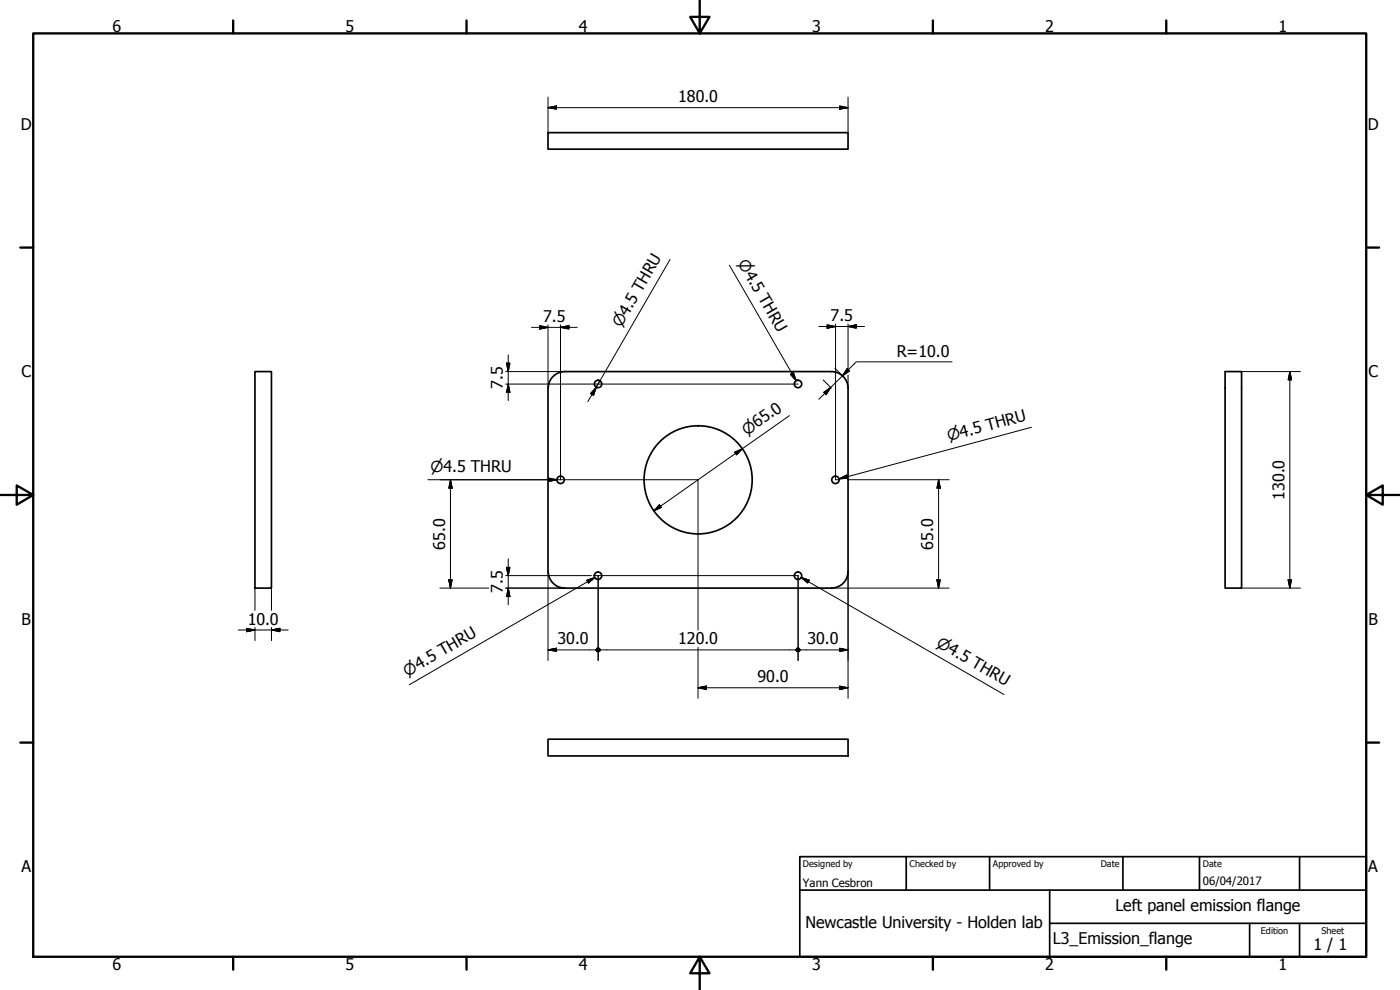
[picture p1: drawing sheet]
<svg xmlns="http://www.w3.org/2000/svg" width="420mm" height="297mm" viewBox="0 0 420 297" stroke-linecap="round" stroke-linejoin="round" font-family="sans-serif">
<!-- layer: Visible (ISO) -->
<g fill="none" stroke="#000" stroke-width=".51">
<path d="M164.5 39.8h90v5h-90zM76.5 111.5h5v65h-5zM164.5 116.4v55M249.5 111.5h-80a5 5 0 0 0-5 5M249.5 111.5a5 5 0 0 1 5 5v54.9a5 5 0 0 1-5 5.1M367.7 111.5h4.9v65h-4.9zM164.5 171.5a5 5 0 0 0 5 5h80M164.5 221.8h90v5h-90z"/>
<circle cx="179.5" cy="115.2" r="1.11"/>
<circle cx="239.5" cy="115.2" r="1.11"/>
<circle cx="168.2" cy="144" r="1.11"/>
<circle cx="209.5" cy="144" r="16.2"/>
<circle cx="250.7" cy="144" r="1.11"/>
<circle cx="179.5" cy="172.7" r="1.11"/>
<circle cx="239.5" cy="172.7" r="1.11"/>
</g>
<!-- layer: Border (ISO) -->
<g fill="none" stroke="#000" stroke-width=".7">
<path d="M10 10h400v277.1h-400zM70 6.1v3.9M140 6.1v3.9M210 0v10l-2.9-4.9h5.8l-2.9 4.9M280 6.1v3.9M350 6.1v3.9M6.1 74.3h3.9M410 74.3h3.9M0 148.5h10l-5-2.8v5.7l5-2.9M410 148.5l5 2.9v-5.7l-5 2.8h10M6.1 222.8h3.9M410 222.8h3.9"/>
<path d="M70 287.1v3.8M140 287.1v3.8M210 287.1l2.9 4.9h-5.8l2.9-4.9v9.9M280 287.1v3.8M350 287.1v3.8"/>
</g>
<!-- layer: Title (ISO) -->
<path d="M240 257h170v30.1h-170zM272 257v10.1M297 257v10.1M337 257v10.1M360 257v10.1M390 257v10.1M240 267.1h170M315 277h95M315 267.1v20M375 277v10.1M390 277v10.1" fill="none" stroke="#000" stroke-width=".51"/>
<!-- layer: Dimension (ISO) -->
<g fill="none" stroke="#000" stroke-width=".3">
<path d="M164.5 32.3l2.5-.5v1zM164.5 32.3h90M164.5 29.1v10.7M252 31.8l2.5 .5-2.5 .5zM254.5 29.1v10.7M159.5 98.2h13.7M162 97.7l2.5 .5-2.5 .5zM164.5 97.5v18.9M168.2 98.2l2.6-.5v1zM168.2 97.5v46.4M245.7 98h13.8M248.2 97.5l2.6 .5-2.6 .5z"/>
<path d="M250.8 97.2v46.7h1.2M254.5 98l2.5-.5v1zM254.5 97.2v13.8M151.8 111.5h17.7M151.8 115.2h87.7M152 109h1l-.5 2.5zM152.5 115.2l.5 2.5h-1zM152.5 106.5v13.7M247.1 114l2.4 2.4M247.2 117.7l2.1-1.4-1.4 2.1zM250.6 110.5l2.4 2.5M254.3 110.6l.7 .7-2.1 1.5z"/>
<path d="M254.5 112.5v3.9M285.8 108.6h-28.8l-11.3 11.2M372.6 111.5h17.7M387.1 111.5l.5 2.5h-1zM387.1 111.5v65M220.5 135.7l2.3-1.1-1.8 1.8zM236.9 124.7l-40.7 28.6M132 143.9h32.7M135.2 143.9l.5 2.6h-1zM135.2 143.9v32.6M167 143.9h42.5v45.1M197.9 151.4l.6 .9-2.3 1z"/>
<path d="M254.4 143.9h30.5M281.7 143.9l.5 2.6h-1zM281.7 143.9v32.6M76.5 176.5v6.6M81.5 176.5v6.6M132 176.5h14.7M134.7 174h1l-.5 2.5zM151.8 176.5h17.7M151.8 172.7h25.7M152 170.2h1l-.5 2.5zM152.5 176.5l.5 2.5h-1zM152.5 167.7v13.8"/>
<path d="M164.5 171.4v26.8M178.1 172.7h61.4v25.5M179.5 172.7v25.5M249.5 176.5h35.4M254.5 171.4v38.1M281.2 174h1l-.5 2.5zM372.6 176.5h17.7M386.6 174h1l-.5 2.5zM71.5 189h15M74 188.5l2.5 .5-2.5 .5zM76.5 188.3v3.9M81.5 189l2.5-.5v1z"/>
<path d="M81.5 188.3v3.9M164.5 195l2.5-.5v.9zM164.5 195h14.4M180.1 195h58.8M209.5 194.2v15.3M240.1 195h14.4M252 194.5l2.5 .5-2.5 .4zM209.5 206.4l2.5-.5v1zM209.5 206.4h45M252 205.9l2.5 .5-2.5 .5z"/>
</g>
<g fill="#000" stroke="#000" stroke-width=".3">
<path d="M164.5 32.3l2.5-.5zM164.5 32.3l2.5-.5v1zM252 32.8l2.5-.5zM252 31.8l2.5 .5-2.5 .5zM162 98.7l2.5-.5zM162 97.7l2.5 .5-2.5 .5zM168.2 98.2l2.6-.5zM168.2 98.2l2.6-.5v1zM248.2 98.5l2.6-.5zM248.2 97.5l2.6 .5-2.6 .5zM254.5 98l2.5-.5zM254.5 98l2.5-.5v1z"/>
<path d="M152 109l.5 2.5zM152 109h1l-.5 2.5zM152.5 115.2l.5 2.5zM152.5 115.2l.5 2.5h-1zM249.3 116.3l-1.4 2.1zM247.2 117.7l2.1-1.4-1.4 2.1zM254.3 110.6l-1.4 2.2zM254.3 110.6l.7 .7-2.1 1.5zM387.1 111.5l.5 2.5zM387.1 111.5l.5 2.5h-1zM222.8 134.6l-1.8 1.8zM220.5 135.7l2.3-1.1-1.8 1.8z"/>
<path d="M135.2 143.9l.5 2.6zM135.2 143.9l.5 2.6h-1zM197.9 151.4l-1.7 1.9zM197.9 151.4l.6 .9-2.3 1zM281.7 143.9l.5 2.6zM281.7 143.9l.5 2.6h-1zM134.7 174l.5 2.5zM134.7 174h1l-.5 2.5zM152 170.2l.5 2.5zM152 170.2h1l-.5 2.5zM152.5 176.5l.5 2.5zM152.5 176.5l.5 2.5h-1z"/>
<path d="M281.2 174l.5 2.5zM281.2 174h1l-.5 2.5zM386.6 174l.5 2.5zM386.6 174h1l-.5 2.5zM74 189.5l2.5-.5zM74 188.5l2.5 .5-2.5 .5zM81.5 189l2.5-.5zM81.5 189l2.5-.5v1zM164.5 195l2.5-.5zM164.5 195l2.5-.5v.9zM178.9 195l.6 .6-.4-.2zM178.9 195l1.1 .4-.5 .2z"/>
<path d="M178.9 195h1.2l-.1 .4zM178.9 195l1.1-.5 .1 .5zM179.5 194.4l.5 .1-1.1 .5zM179.1 194.5l.4-.1-.6 .6zM179.1 194.5l-.2 .5zM179.5 194.4l.5 .1 .1 .5zM179.1 194.5l.4-.1 .6 .6zM179.1 194.5l1 .5h-1.2zM178.9 195h1.2l-1 .4zM179.1 195.4l1-.4-.6 .6zM179.5 195.6l.6-.6-.1 .4zM180.1 195l-.1 .4z"/>
<path d="M238.9 195l.6 .6-.4-.2zM238.9 195l1 .4-.4 .2zM238.9 195h1.2l-.2 .4zM238.9 195l1-.5 .2 .5zM238.9 195l.6-.6 .4 .1zM239.1 194.5l.4-.1-.6 .6zM239.1 194.5l-.2 .5zM239.5 194.4l.4 .1 .2 .5zM239.1 194.5l.4-.1 .6 .6zM239.1 194.5l1 .5h-1.2zM238.9 195h1.2l-1 .4zM239.1 195.4l1-.4-.6 .6z"/>
<path d="M239.5 195.6l.6-.6-.2 .4zM240.1 195l-.2 .4zM252 195.4l2.5-.4zM252 194.5l2.5 .5-2.5 .4zM209.5 206.4l2.5-.5zM209.5 206.4l2.5-.5v1zM252 206.9l2.5-.5zM252 205.9l2.5 .5-2.5 .5z"/>
</g>
<!-- layer: Symbol (ISO) -->
<g fill="none" stroke="#000" stroke-width=".3">
<path d="M201.1 77.8l-22.2 38.4M218.9 79.6l20.1 34.6M178.9 116.2l-.8 2.4-.9-.5zM178.9 116.2l-2.5 4.3M180 114.2l-1.1 2M237.2 112.3l.9-.5 .9 2.4zM309.6 128.2l-57.8 15.5M128.4 143.9h38.7M164.6 143.4l2.5 .5-2.5 .5zM251.8 143.7l2.3-1.2 .3 1zM176.1 174.1l2.4-.8-1.9 1.6zM178.5 173.3l-55.7 32.2"/>
<path d="M240.5 173.3l2.4 .8-.5 .8zM240.5 173.3l60.8 35.1"/>
</g>
<path d="M178.9 116.2l-.8 2.4zM178.9 116.2l-.8 2.4-.9-.5zM237.2 112.3l1.8 1.9zM237.2 112.3l.9-.5 .9 2.4zM164.6 144.4l2.5-.5zM164.6 143.4l2.5 .5-2.5 .5zM251.8 143.7l2.3-1.2zM251.8 143.7l2.3-1.2 .3 1zM176.6 174.9l1.9-1.6zM176.1 174.1l2.4-.8-1.9 1.6zM240.5 173.3l2.4 .8zM240.5 173.3l2.4 .8-.5 .8z" fill="#000" stroke="#000" stroke-width=".3"/>
<g font-size="4.8">
<text x="33.7" y="9.6">6</text>
<text x="103.7" y="9.6">5</text>
<text x="173.7" y="9.6">4</text>
<text x="243.7" y="9.6">3</text>
<text x="313.7" y="9.6">2</text>
<text x="383.7" y="9.6">1</text>
<text x="203.5" y="30.7">180.0</text>
<text x="6.2" y="38.9">D</text>
<text x="410.5" y="38.9">D</text>
<text x="163" y="96.6">7.5</text>
<text x="249.2" y="96.4">7.5</text>
<text x="269.1" y="107">R=10.0</text>
<text x="6.4" y="113.1">C</text>
<text x="410.7" y="113.1">C</text>
<text x="150.9" y="116.7" transform="rotate(-90 150.9 116.7)">7.5</text>
<text x="385.5" y="150" transform="rotate(-90 385.5 150)">130.0</text>
<text x="133.6" y="164.9" transform="rotate(-90 133.6 164.9)">65.0</text>
<text x="280.1" y="164.9" transform="rotate(-90 280.1 164.9)">65.0</text>
<text x="150.9" y="177.9" transform="rotate(-90 150.9 177.9)">7.5</text>
<text x="6.4" y="187.4">B</text>
<text x="74.4" y="187.4">10.0</text>
<text x="410.7" y="187.4">B</text>
<text x="167.3" y="193.3">30.0</text>
<text x="203.5" y="193.3">120.0</text>
<text x="242.3" y="193.3">30.0</text>
<text x="227.3" y="204.8">90.0</text>
<text x="6.4" y="261.7">A</text>
<text x="410.7" y="261.7">A</text>
<text x="334.8" y="273.4">Left panel emission flange</text>
<text x="241.7" y="278.4">Newcastle University - Holden lab</text>
<text x="316" y="283.4">L3_Emission_flange</text>
<text x="394.2" y="285">1 / 1</text>
<text x="33.7" y="290.9">6</text>
<text x="103.7" y="290.9">5</text>
<text x="173.7" y="290.9">4</text>
<text x="243.7" y="290.9">3</text>
<text x="313.7" y="290.9">2</text>
<text x="383.7" y="290.9">1</text>
</g>
<g font-size="4.6">
<text x="221.4" y="79" transform="rotate(60 221.4 79)">⌀4.5 THRU</text>
<text x="186.4" y="98.3" transform="rotate(-60 186.4 98.3)">⌀4.5 THRU</text>
<text x="224.1" y="130.8" transform="rotate(-35 224.1 130.8)">⌀65.0</text>
<text x="284.7" y="132.4" transform="rotate(-15 284.7 132.4)">⌀4.5 THRU</text>
<text x="129.2" y="141.6">⌀4.5 THRU</text>
<text x="280.8" y="193.8" transform="rotate(30 280.8 193.8)">⌀4.5 THRU</text>
<text x="122.2" y="203" transform="rotate(-30 122.2 203)">⌀4.5 THRU</text>
</g>
<g font-size="3.4">
<text x="241" y="266">Yann Cesbron</text>
<text x="361" y="265.5">06/04/2017</text>
</g>
<g font-size="2.7">
<text x="241" y="260.1">Designed by</text>
<text x="273" y="260.1">Checked by</text>
<text x="298" y="260.1">Approved by</text>
<text x="330.3" y="260">Date</text>
<text x="361" y="260">Date</text>
<text x="378.4" y="280.1">Edition</text>
<text x="396.6" y="280.1">Sheet</text>
</g>
</svg>
